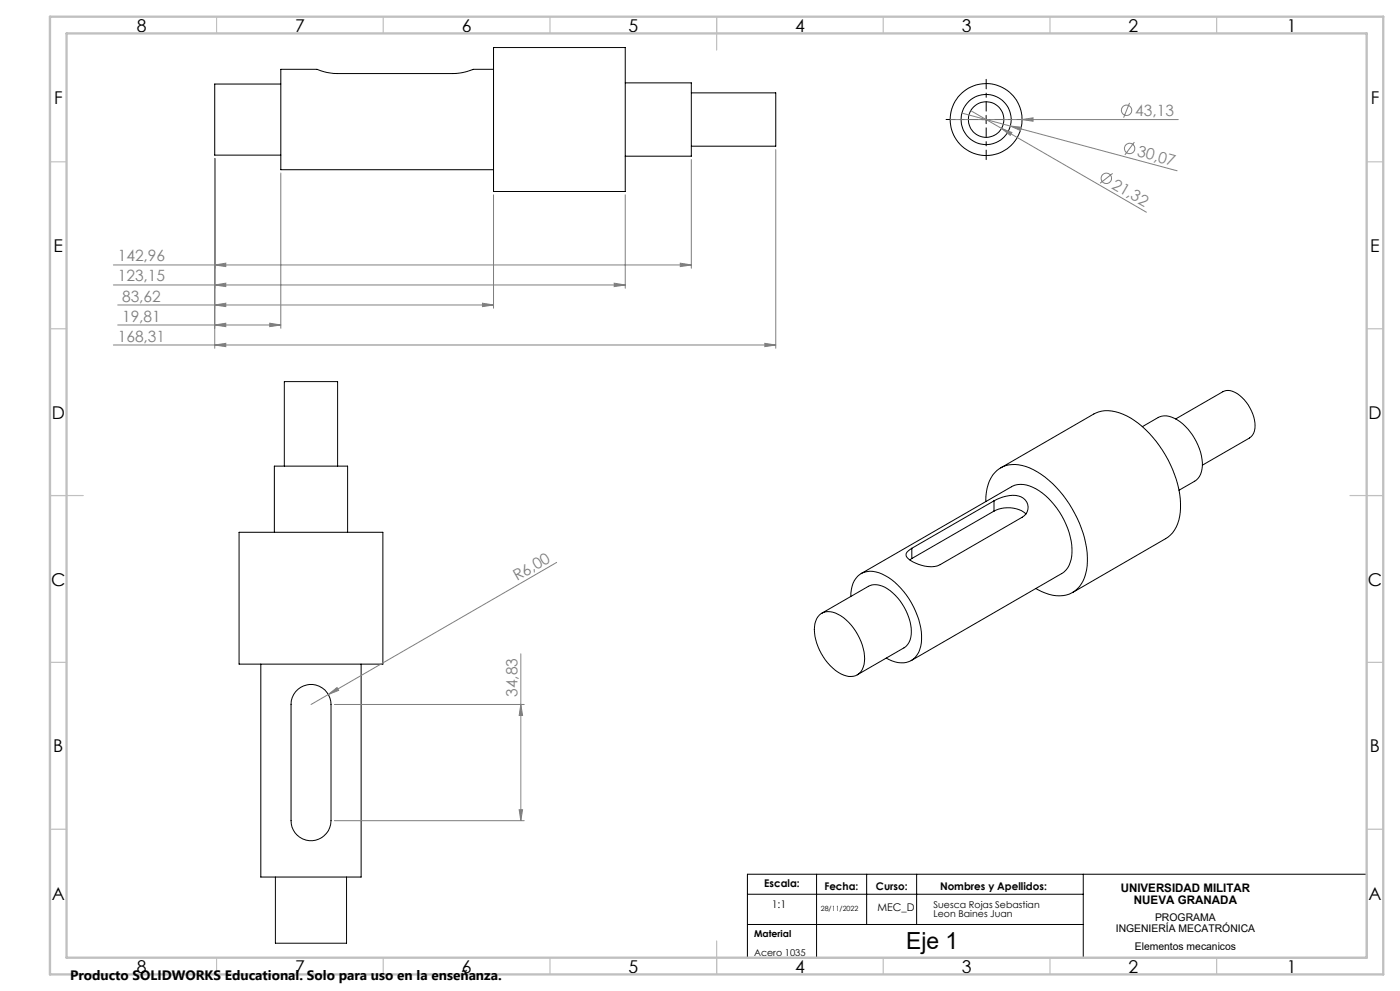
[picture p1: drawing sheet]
<svg xmlns="http://www.w3.org/2000/svg" width="420mm" height="297mm" viewBox="0 0 420 297" stroke-linecap="round" stroke-linejoin="round" font-family="sans-serif">
<g fill="none" stroke="#000" stroke-width=".3">
<path d="M148.1 14.2h39.5v43.2h-39.5zM84.2 25.2h-19.8v21.3h19.8M148.1 20.8l-6.4 .1a16.5 16.5 0 0 1-5.7 1.1h-34.9a16.5 16.5 0 0 1-6-1.2h-10.9v30.1h63.9M187.6 24.8h19.8v22h-19.8M207.4 27.8h25.3v16h-25.3M294.6 35.8h2.5M295.8 34.6v2.5M85.3 139.7v-25.3h16v25.3M342.7 127.9l4.8-2.8a5.5 5.5 0 0 1 5.6 .7 16.8 16.8 0 0 1 7.5 14.7 4.9 4.9 0 0 1-2.2 3.7l-4.7 2.7M352.7 125.6l14.2-8.2a4.5 4.5 0 0 1 5 1.1 12 12 0 0 1 4.4 10.6 3.6 3.6 0 0 1-1.4 2.2l-14.2 8.1M71.7 159.5h43.2v39.5h-43.2zM82.3 159.5v-19.8h22v19.8"/>
<path d="M295.7 150.3a12.1 12.1 0 0 1 3.4-9.3 9.6 9.6 0 0 1 11-.2 33.3 33.3 0 0 1 16.1 27.5 10.1 10.1 0 0 1-5.4 9.7 11.7 11.7 0 0 1-10-1.6M298.2 150.1a8.9 8.9 0 0 1 8.8-.8 3.3 3.3 0 0 1-.3 5.7l-24.7 14.2a9.9 9.9 0 0 1-9.4-1.6 1.53 1.53 0 0 1-.8-1.6 1.53 1.53 0 0 1 1.1-1.3l.6-.4M298.2 153.2a8.8 8.8 0 0 1 9.6 .9M298.2 150.1l-24.7 14.2M298.2 153.2l-24.7 14.2M298.2 150.1v3.1M300.2 140.2l28-16.1a10.3 10.3 0 0 1 9.9 .6 33.4 33.4 0 0 1 15.2 20.5 19.3 19.3 0 0 1-.4 12.7 7.9 7.9 0 0 1-3.2 3.5l-27.9 16.2M255.2 178.8a7.4 7.4 0 0 1 3.4-7 8 8 0 0 1 8 1.3 23.1 23.1 0 0 1 9.8 19.6 6 6 0 0 1-8.9 5.3l-1.6-.8M258.3 171.9l45.2-26a7.8 7.8 0 0 1 8.2 1.2 23 23 0 0 1 9.8 19.5 6.5 6.5 0 0 1-3 5.3l-45.1 26.1M273.5 167.4l-.6 .4M273.5 164.3v3.1M78.2 199v63.9h30.1v-63.9"/>
<path d="M245.9 184.3a5 5 0 0 1 6.4 .3 16.1 16.1 0 0 1 6.9 14.5 4.2 4.2 0 0 1-6.1 3.2 15.8 15.8 0 0 1-8.6-15.4l.5-1.5zM246.5 183.8l14-8.1a6.5 6.5 0 0 1 7.4 2 15.9 15.9 0 0 1 5.3 13.4l-.5 1.4-1.4 1.6-14.1 8.1M88.7 207.3a6 6 0 0 1 6.6-1.8 6 6 0 0 1 4 5.6v34.9a6 6 0 0 1-6 6 6 6 0 0 1-6-6v-34.9a5.8 5.8 0 0 1 1.4-3.8zM82.6 262.9v19.8h21.4v-19.8M224.2 262h185.8v25h-185.8zM224.2 268h100.8M224.2 277.1h100.8M245 262v25M260 262v15.1M275 262v15.1M325 262v25"/>
<circle cx="295.8" cy="35.8" r="10.8"/>
<circle cx="295.8" cy="35.8" r="7.5"/>
<circle cx="295.8" cy="35.8" r="5.3"/>
</g>
<g fill="none" stroke="#808080" stroke-width=".3">
<path d="M285 35.8h68.5M288.6 33.9l64.5 17.3M291.2 33.2l52.7 30.4M300.5 38.5l3.1 1.2-.5 .9zM303.1 37.8l3.3 .3-.3 1zM306.6 35.8l3.3-.5v1zM338.9 30.8l-1.8 4.5M64.4 47.5v56.9M84.2 51.9v46.5M148.1 58.4v34M187.6 58.4v28M207.4 47.8v32.6"/>
<path d="M232.7 44.8v59.6M333.8 52l-3.8 2.9M340.3 42.6l-2.8 3.8M34 79.4h173.4M64.4 79.4l3.3-.5v1zM204.1 78.9l3.3 .5-3.3 .5zM34 85.4h153.6M35.3 91.4h112.8M35.3 97.4h48.9M64.4 91.4l3.3-.5v1zM64.4 97.4l3.3-.5v1zM64.4 85.4l3.3-.5v1z"/>
<path d="M80.9 96.9l3.3 .5-3.3 .5zM144.7 90.9l3.4 .5-3.4 .5zM184.3 84.9l3.3 .5-3.3 .5zM34 103.4h198.7M64.4 103.4l3.3-.5v1zM229.4 102.9l3.3 .5-3.3 .5zM167 168.6l-68.5 39.5M156.2 196v50M98.5 208.1l2.6-2 .5 .8zM98.5 208.1l-5.2 3M100.3 211.1h57M156.2 211.1l.6 3.3h-1z"/>
<path d="M100.3 246h57M155.8 242.7h1l-.6 3.3z"/>
<circle cx="338" cy="33.1" r="1.55"/>
<circle cx="331.9" cy="53.4" r="1.56"/>
<circle cx="338.9" cy="44.5" r="1.56"/>
</g>
<path d="M293.4 35.8h-9.6M295.9 33.3v-9.5M295.9 38.3v9.5M298.4 35.8h9.5" fill="none" stroke="#000" stroke-width=".3" stroke-dasharray="15.2 1.3 1.3 1.3" stroke-dashoffset="12.4"/>
<g fill="none" stroke="#c0c0c0" stroke-width=".35">
<path d="M65 5v5M115 5v5M165 5v5M215 5v10M265 5v5M315 5v5M365 5v5M15 48.5h5M410 48.5h5M15 98.5h5M410 98.5h5M15 148.5h10"/>
<path d="M405 148.5h10M15 198.5h5M410 198.5h5M15 248.5h5M410 248.5h5M65 287v5M115 287v5M165 287v5M215 282v10M265 287v5M315 287v5M365 287v5"/>
</g>
<path d="M15 5h400v287h-400zM20 10h390v277h-390z" fill="none" stroke="#c0c0c0" stroke-width=".7"/>
<g fill="#808080">
<path d="M306.6 35.8l3.3-.5v1z"/>
<path d="M98.5 208.1l2.6-2 .5 .8z"/>
<path d="M300.5 38.5l3.1 1.2-.5 .9z"/>
<path d="M303.1 37.8l3.3 .3-.3 1z"/>
<path d="M144.7 90.9l3.4 .5-3.4 .5zM64.4 91.4l3.3-.5v1z"/>
<path d="M64.4 103.4l3.3-.5v1zM229.4 102.9l3.3 .5-3.3 .5zM64.4 97.4l3.3-.5v1zM80.9 96.9l3.3 .5-3.3 .5zM64.4 85.4l3.3-.5v1zM184.3 84.9l3.3 .5-3.3 .5zM64.4 79.4l3.3-.5v1zM204.1 78.9l3.3 .5-3.3 .5z"/>
<path d="M156.2 211.1l.6 3.3h-1zM155.8 242.7h1l-.6 3.3z"/>
</g>
<text font-size="7.1" x="271.9" y="284.3">Eje 1</text>
<g font-size="5.3">
<text x="41" y="9.5">8</text>
<text x="88.5" y="9.5">7</text>
<text x="138.5" y="9.5">6</text>
<text x="188.5" y="9.5">5</text>
<text x="238.5" y="9.5">4</text>
<text x="288.5" y="9.5">3</text>
<text x="338.5" y="9.5">2</text>
<text x="386" y="9.5">1</text>
<text x="16.2" y="31.2">F</text>
<text x="411.2" y="31.2">F</text>
<text x="16.1" y="75.5">E</text>
<text x="411.1" y="75.5">E</text>
<text x="15.5" y="125.5">D</text>
<text x="410.5" y="125.5">D</text>
<text x="15.4" y="175.5">C</text>
<text x="410.4" y="175.5">C</text>
<text x="16" y="225.5">B</text>
<text x="411" y="225.5">B</text>
<text x="15.5" y="269.7">A</text>
<text x="410.5" y="269.7">A</text>
<text x="41" y="291.5">8</text>
<text x="88.5" y="291.5">7</text>
<text x="138.5" y="291.5">6</text>
<text x="188.5" y="291.5">5</text>
<text x="238.5" y="291.5">4</text>
<text x="288.5" y="291.5">3</text>
<text x="338.5" y="291.5">2</text>
<text x="386" y="291.5">1</text>
</g>
<g font-size="4.7" fill="#808080">
<text x="340.6" y="34.7">43,13</text>
<text x="340.9" y="46.8" transform="rotate(15 340.9 46.8)">30,07</text>
<text x="333.3" y="56.2" transform="rotate(30 333.3 56.2)">21,32</text>
<text x="35.3" y="78.4">142,96</text>
<text x="35.3" y="84.4">123,15</text>
<text x="36.6" y="90.4">83,62</text>
<text x="36.6" y="96.4">19,81</text>
<text x="35.3" y="102.4">168,31</text>
<text x="155.1" y="174.3" transform="rotate(-30 155.1 174.3)">R6,00</text>
<text x="155.3" y="208.9" transform="rotate(-90 155.3 208.9)">34,83</text>
</g>
<text font-size="4.1" x="21" y="293.7">Producto SOLIDWORKS Educational. Solo para uso en la enseñanza.</text>
<g font-size="3.5">
<text x="336.2" y="267.3">UNIVERSIDAD MILITAR</text>
<text x="340.2" y="270.8">NUEVA GRANADA</text>
</g>
<g font-size="3.2">
<text x="229.3" y="265.9">Escala:</text>
<text x="247.3" y="266.7">Fecha:</text>
<text x="262.8" y="266.7">Curso:</text>
<text x="282" y="266.7">Nombres y Apellidos:</text>
<text x="231.5" y="272.1">1:1</text>
<text x="263.2" y="272.9">MEC_D</text>
<text x="334.7" y="279.2">INGENIERÍA MECATRÓNICA</text>
<text x="346.5" y="276.1">PROGRAMA</text>
<text x="340.4" y="284.6">Elementos mecanicos</text>
</g>
<g font-size="2.8">
<text x="280.1" y="272">Suesca Rojas Sebastian</text>
<text x="280.1" y="274.9">Leon Baines Juan</text>
<text x="226.2" y="280.7">Material</text>
<text x="226.2" y="286.4">Acero 1035</text>
</g>
<text font-size="2.1" x="246.2" y="272.9">28/11/2022</text>
</svg>
